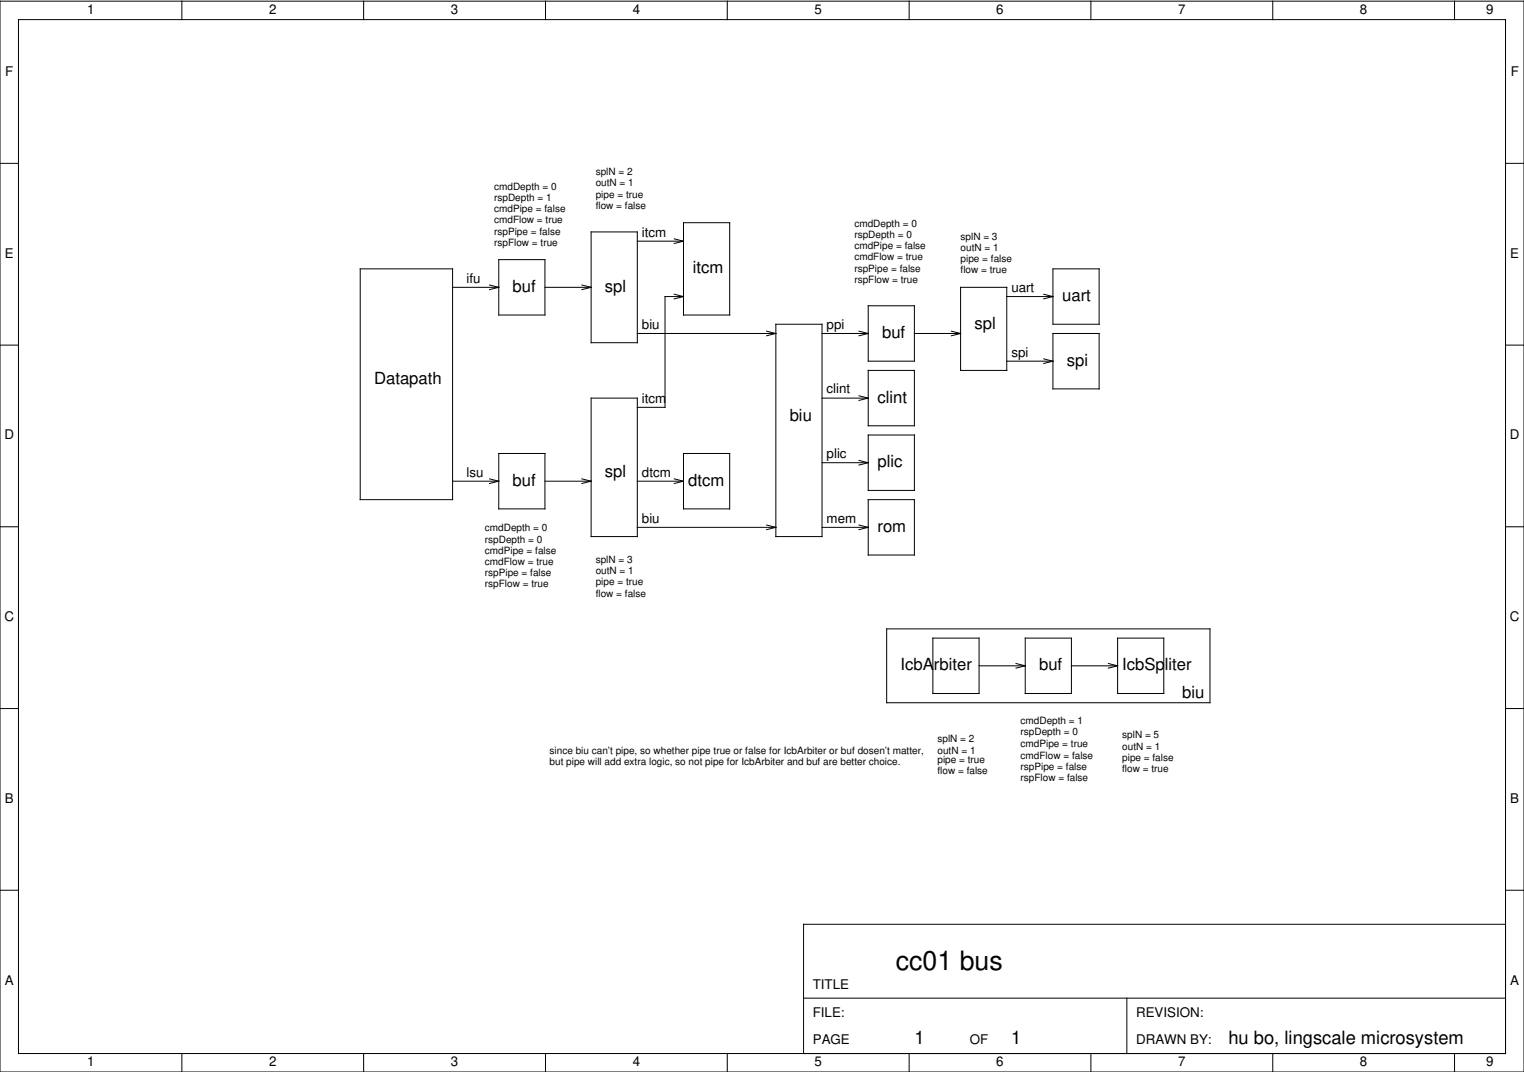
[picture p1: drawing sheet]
<svg xmlns="http://www.w3.org/2000/svg" width="419mm" height="295mm" viewBox="0 0 419 295" stroke-linecap="round" stroke-linejoin="round" font-family="sans-serif">
<g fill="none" stroke="#000" stroke-width=".27">
<path d="M0 .3h419.1v294.7h-419.1zM5.1 5.4h408.9v284.5h-408.9zM50 .3v5.1M100 .3v5.1M150 .3v5.1M200 .3v5.1M250 .3v5.1M300 .3v5.1M350 .3v5.1M400 .3v5.1M0 44.9h5.1M414 44.9h5.1"/>
<path d="M99.1 74h25.4v63.5h-25.4zM124.5 79.1h12.7M134.6 78.4l2.6 .7M137.2 79.1l-2.6 .6M137.2 71.4h12.7v15.3h-12.7zM149.9 79.1h12.7M160 78.4l2.6 .7M162.6 79.1l-2.6 .6M162.6 63.8h12.7v30.5h-12.7zM175.3 66.4h12.7M185.4 65.7l2.6 .7M188 66.4l-2.6 .6"/>
<path d="M188 61.3h12.7v25.4h-12.7zM264.2 79.1h12.7v22.8h-12.7zM289.6 74h12.7v15.2h-12.7zM0 95h5.1M175.3 91.8h38.1M185.4 81l2.6 .6M188 81.6h-5.1v30.5h-7.6M188 81.6l-2.6 .6M210.8 91.1l2.6 .7M213.4 91.8l-2.6 .6M213.4 89.2h12.7v58.4h-12.7zM226.1 91.8h12.7"/>
<path d="M236.2 91.1l2.6 .7M238.8 84.1h12.7v15.3h-12.7zM238.8 91.8l-2.6 .6M251.5 91.8h12.7M261.6 91.1l2.6 .7M264.2 91.8l-2.6 .6M276.9 81.6h12.7M276.9 99.4h12.7M287 81l2.6 .6M287 98.7l2.6 .7M289.6 91.8h12.7v15.2h-12.7zM289.6 81.6l-2.6 .6"/>
<path d="M289.6 99.4l-2.6 .6M414 95h5.1M162.6 109.5h12.7v38.1h-12.7zM226.1 109.5h12.7M236.2 108.9l2.6 .6M238.8 119.7h12.7v15.2h-12.7zM238.8 109.5l-2.6 .7M238.8 101.9h12.7v15.3h-12.7zM124.5 132.4h12.7M134.6 131.8l2.6 .6M137.2 132.4l-2.6 .6M137.2 124.8h12.7v15.2h-12.7z"/>
<path d="M149.9 132.4h12.7M160 131.8l2.6 .6M162.6 132.4l-2.6 .6M175.3 132.4h12.7M185.4 131.8l2.6 .6M188 132.4l-2.6 .6M188 124.8h12.7v15.2h-12.7zM226.1 127.3h12.7M236.2 126.7l2.6 .6M238.8 127.3l-2.6 .7M238.8 137.5h12.7v15.2h-12.7zM0 144.9h5.1"/>
<path d="M175.3 145.1h38.1M210.8 144.5l2.6 .6M213.4 145.1l-2.6 .6M226.1 145.1h12.7M236.2 144.5l2.6 .6M238.8 145.1l-2.6 .6M414 144.9h5.1M243.8 173h88.9v20.4h-88.9zM256.5 175.6h12.7v15.2h-12.7zM281.9 175.6h12.7v15.2h-12.7zM307.3 175.6h12.7v15.2h-12.7zM0 195h5.1"/>
<path d="M269.2 183.2h12.7M279.4 182.6l2.5 .6M281.9 183.2l-2.5 .6M294.6 183.2h12.7M304.8 182.6l2.5 .6M307.3 183.2l-2.5 .6M414 195h5.1M0 244.9h5.1M414 244.9h5.1M414 254.3h-193v35.6M221 274.6h193M309.9 274.6v15.3"/>
<path d="M50 289.9v5.1M100 289.9v5.1M150 289.9v5.1M200 289.9v5.1M250 289.9v5.1M300 289.9v5.1M350 289.9v5.1M400 289.9v5.1"/>
</g>
<text font-size="7.3" x="246.4" y="267">cc01 bus</text>
<g font-size="5">
<text x="251.5" y="287.3">1</text>
<text x="278.1" y="287.3">1</text>
<text x="337.8" y="287.3">hu bo, lingscale microsystem</text>
</g>
<g font-size="4.6">
<text x="190.5" y="75.2">itcm</text>
<text x="141" y="80.3">buf</text>
<text x="166.4" y="80.3">spl</text>
<text x="292.1" y="82.9">uart</text>
<text x="242.6" y="93">buf</text>
<text x="268" y="90.5">spl</text>
<text x="293.4" y="100.6">spi</text>
<text x="102.9" y="105.7">Datapath</text>
<text x="241.3" y="110.8">clint</text>
<text x="217.2" y="115.9">biu</text>
<text x="166.4" y="131.1">spl</text>
<text x="241.3" y="128.6">plic</text>
<text x="141" y="133.7">buf</text>
<text x="189.2" y="133.7">dtcm</text>
<text x="241.3" y="146.4">rom</text>
<text x="247.6" y="184.5">IcbArbiter</text>
<text x="285.7" y="184.5">buf</text>
<text x="308.6" y="184.5">IcbSpliter</text>
<text x="325.1" y="192.1">biu</text>
</g>
<g font-size="3.7">
<text x="24" y="3.8">1</text>
<text x="74" y="3.8">2</text>
<text x="124" y="3.8">3</text>
<text x="174" y="3.8">4</text>
<text x="224" y="3.8">5</text>
<text x="274" y="3.8">6</text>
<text x="324" y="3.8">7</text>
<text x="374" y="3.8">8</text>
<text x="408.7" y="3.8">9</text>
<text x="1.4" y="20.9">F</text>
<text x="415.4" y="20.9">F</text>
<text x="176.5" y="65.1">itcm</text>
<text x="1.3" y="70.9">E</text>
<text x="415.3" y="70.9">E</text>
<text x="128.3" y="77.8">ifu</text>
<text x="278.1" y="80.3">uart</text>
<text x="176.5" y="90.5">biu</text>
<text x="227.3" y="90.5">ppi</text>
<text x="278.1" y="98.1">spi</text>
<text x="176.5" y="110.8">itcm</text>
<text x="227.3" y="108.3">clint</text>
<text x="1.2" y="120.9">D</text>
<text x="415.2" y="120.9">D</text>
<text x="128.3" y="131.1">lsu</text>
<text x="176.5" y="131.1">dtcm</text>
<text x="227.3" y="126">plic</text>
<text x="176.5" y="143.8">biu</text>
<text x="227.3" y="143.8">mem</text>
<text x="1.2" y="170.9">C</text>
<text x="415.2" y="170.9">C</text>
<text x="1.3" y="220.9">B</text>
<text x="415.3" y="220.9">B</text>
<text x="1.3" y="270.9">A</text>
<text x="223.5" y="272.1">TITLE</text>
<text x="415.3" y="270.9">A</text>
<text x="223.5" y="279.7">FILE:</text>
<text x="312.4" y="279.7">REVISION:</text>
<text x="223.5" y="287.3">PAGE</text>
<text x="266.7" y="287.3">OF</text>
<text x="312.4" y="287.3">DRAWN BY:</text>
<text x="24" y="293.4">1</text>
<text x="74" y="293.4">2</text>
<text x="124" y="293.4">3</text>
<text x="174" y="293.4">4</text>
<text x="224" y="293.3">5</text>
<text x="274" y="293.4">6</text>
<text x="324" y="293.3">7</text>
<text x="374" y="293.4">8</text>
<text x="408.7" y="293.4">9</text>
</g>
<g font-size="2.8">
<text x="135.9" y="52.2">cmdDepth = 0</text>
<text x="163.8" y="48.2">splN = 2</text>
<text x="163.8" y="51.3">outN = 1</text>
<text x="135.9" y="55.3">rspDepth = 1</text>
<text x="135.9" y="58.4">cmdPipe = false</text>
<text x="163.8" y="54.4">pipe = true</text>
<text x="163.8" y="57.5">flow = false</text>
<text x="135.9" y="61.5">cmdFlow = true</text>
<text x="135.9" y="64.5">rspPipe = false</text>
<text x="234.9" y="62.4">cmdDepth = 0</text>
<text x="234.9" y="65.5">rspDepth = 0</text>
<text x="135.9" y="67.6">rspFlow = true</text>
<text x="234.9" y="68.5">cmdPipe = false</text>
<text x="234.9" y="71.6">cmdFlow = true</text>
<text x="264.2" y="66">splN = 3</text>
<text x="264.2" y="69.1">outN = 1</text>
<text x="234.9" y="74.7">rspPipe = false</text>
<text x="234.9" y="77.8">rspFlow = true</text>
<text x="264.2" y="72.2">pipe = false</text>
<text x="264.2" y="75.2">flow = true</text>
<text x="133.3" y="146.2">cmdDepth = 0</text>
<text x="133.3" y="149.3">rspDepth = 0</text>
<text x="133.3" y="152.4">cmdPipe = false</text>
<text x="133.3" y="155.4">cmdFlow = true</text>
<text x="163.8" y="154.9">splN = 3</text>
<text x="133.3" y="158.5">rspPipe = false</text>
<text x="133.3" y="161.6">rspFlow = true</text>
<text x="163.8" y="158">outN = 1</text>
<text x="163.8" y="161.1">pipe = true</text>
<text x="163.8" y="164.1">flow = false</text>
<text x="280.7" y="199.2">cmdDepth = 1</text>
<text x="280.7" y="202.2">rspDepth = 0</text>
<text x="308.6" y="203.2">splN = 5</text>
<text x="151.1" y="207.4">since biu can’t pipe, so whether pipe true or false for IcbArbiter or buf dosen’t matter,</text>
<text x="257.8" y="209.9">pipe = true</text>
<text x="257.8" y="204.2">splN = 2</text>
<text x="257.8" y="207.3">outN = 1</text>
<text x="280.7" y="205.4">cmdPipe = true</text>
<text x="280.7" y="208.8">cmdFlow = false</text>
<text x="308.6" y="206.2">outN = 1</text>
<text x="308.6" y="209.3">pipe = false</text>
<text x="151.1" y="210.5">but pipe will add extra logic, so not pipe for IcbArbiter and buf are better choice.</text>
<text x="257.8" y="213">flow = false</text>
<text x="280.7" y="211.9">rspPipe = false</text>
<text x="280.7" y="214.9">rspFlow = false</text>
<text x="308.6" y="212.4">flow = true</text>
</g>
</svg>
